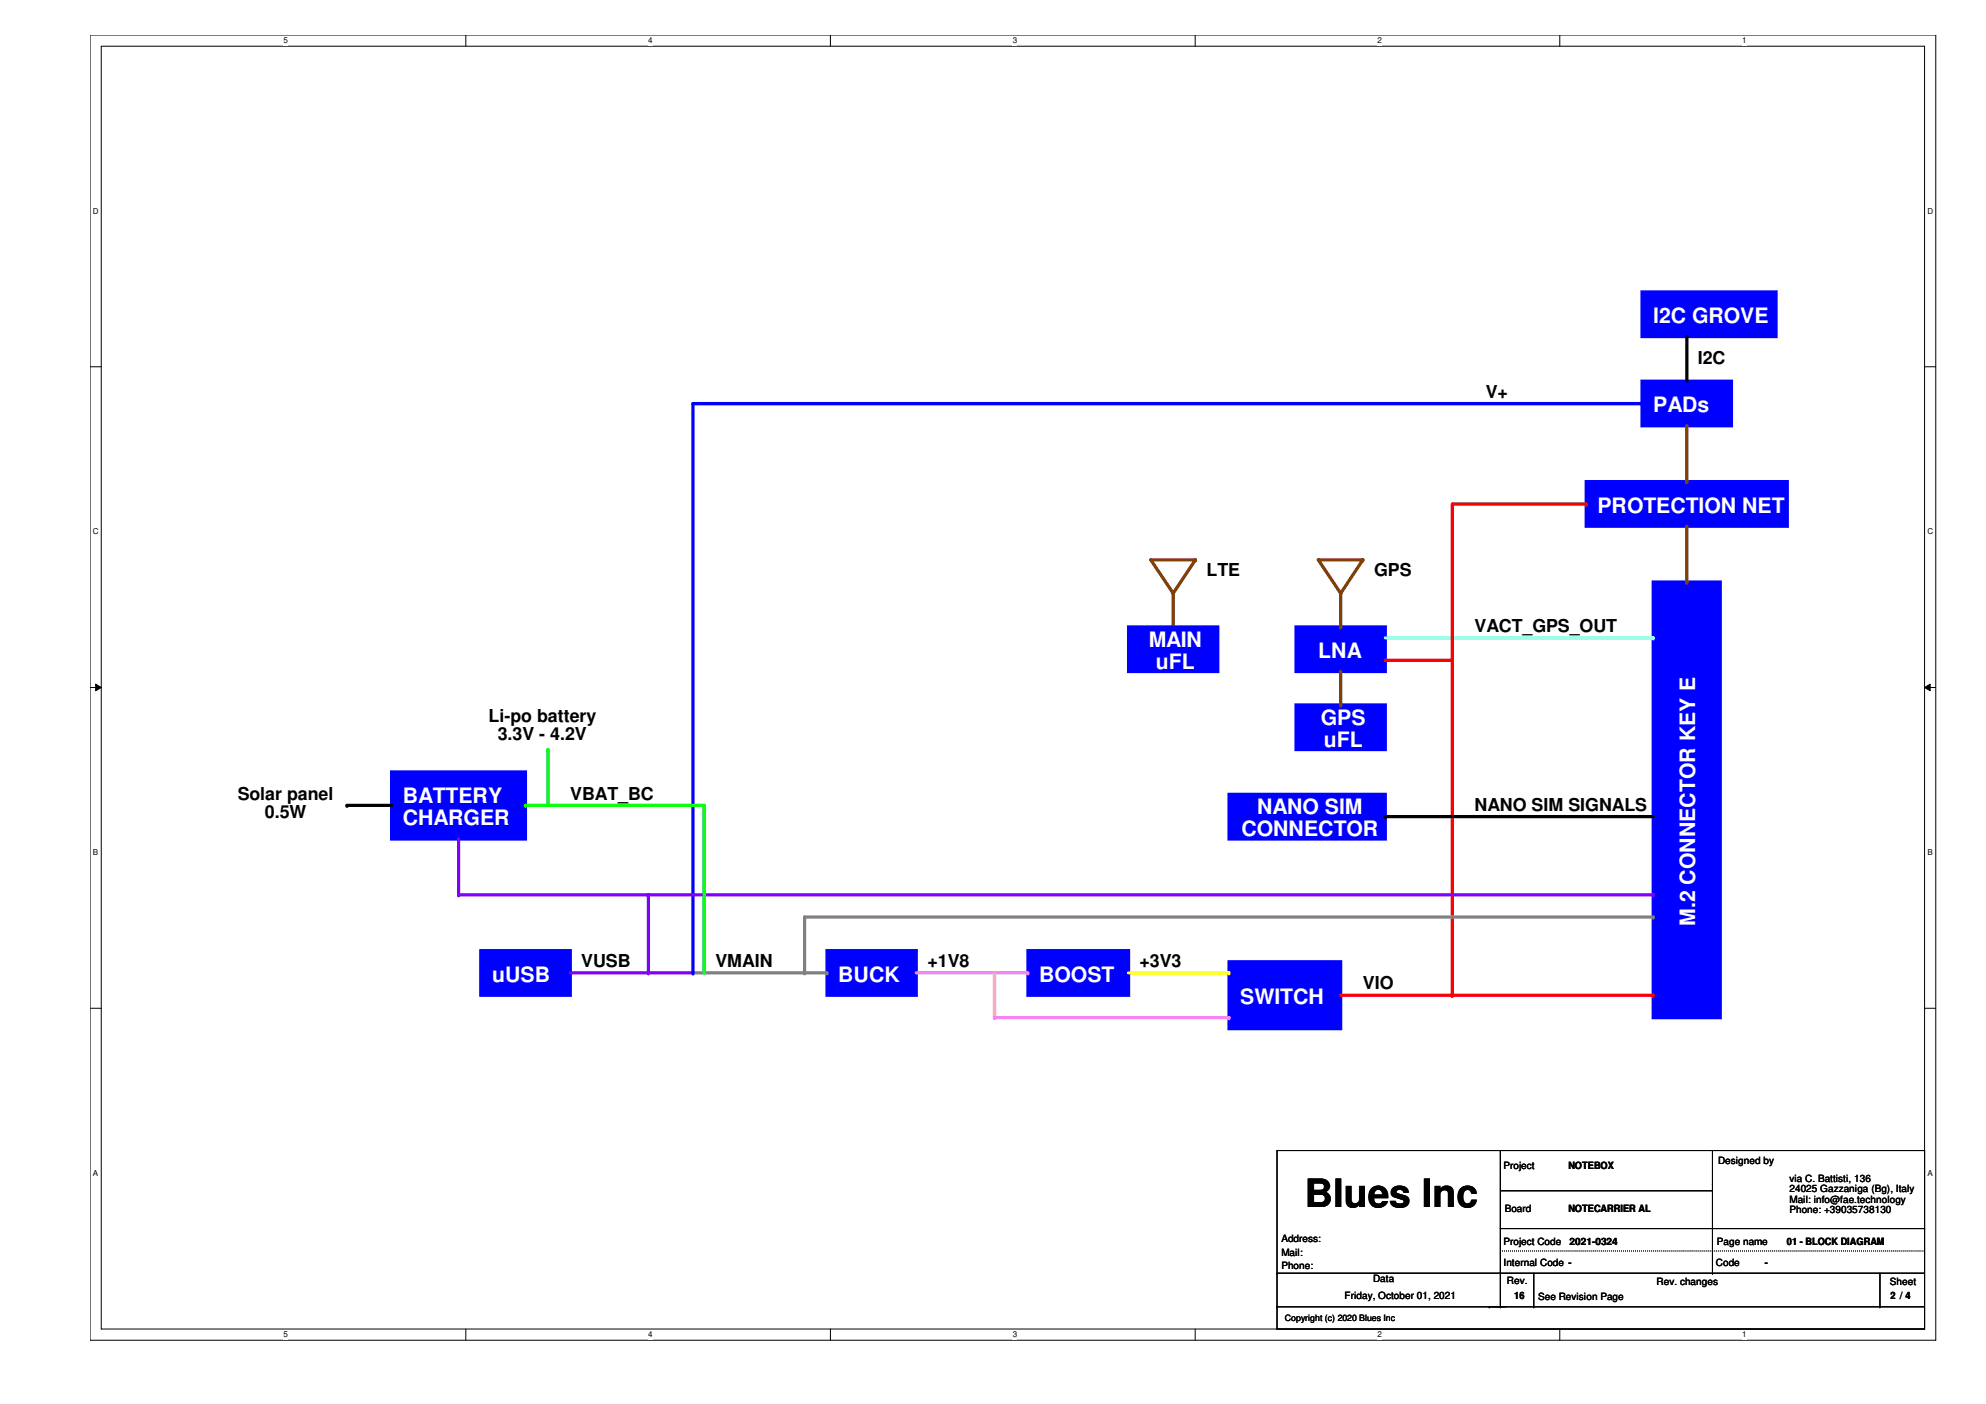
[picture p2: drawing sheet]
<svg xmlns="http://www.w3.org/2000/svg" width="420mm" height="297mm" viewBox="0 0 420 297" stroke-linecap="round" stroke-linejoin="round" font-family="sans-serif">
<path d="M19.1 7.4h390.4v276.1h-390.4zM21.4 9.8h385.8v271.4h-385.8z" fill="none" stroke="#000" stroke-width=".21"/>
<g fill="#fff">
<path d="M60 7.7h.9v1.9h-.9z"/>
<path d="M60 281.4h.9v1.9h-.9z"/>
</g>
<path d="M98.6 7.4v2.4M98.6 281.2v2.3" fill="none" stroke="#000" stroke-width=".21"/>
<g fill="#fff">
<path d="M137.1 7.7h.9v1.9h-.9z"/>
<path d="M137.1 281.4h.9v1.9h-.9z"/>
</g>
<path d="M175.7 7.4v2.4M175.7 281.2v2.3" fill="none" stroke="#000" stroke-width=".21"/>
<g fill="#fff">
<path d="M214.2 7.7h1v1.9h-1z"/>
<path d="M214.2 281.4h1v1.9h-1z"/>
</g>
<path d="M252.9 7.4v2.4M252.9 281.2v2.3" fill="none" stroke="#000" stroke-width=".21"/>
<g fill="#fff">
<path d="M291.4 7.7h1v1.9h-1z"/>
<path d="M291.4 281.4h1v1.9h-1z"/>
</g>
<path d="M330 7.4v2.4M330 281.2v2.3" fill="none" stroke="#000" stroke-width=".21"/>
<g fill="#fff">
<path d="M368.6 7.7h.9v1.9h-.9z"/>
<path d="M368.6 281.4h.9v1.9h-.9z"/>
<path d="M19.6 43.7h1.3v1.9h-1.3z"/>
<path d="M407.8 43.7h1.2v1.9h-1.2z"/>
<path d="M19.6 111.5h1.3v1.9h-1.3z"/>
<path d="M407.8 111.5h1.2v1.9h-1.2z"/>
</g>
<path d="M19.1 77.6h2.3M407.2 77.6h2.3" fill="none" stroke="#000" stroke-width=".21"/>
<g fill="#fff">
<path d="M19.6 179.4h1.2v1.9h-1.2z"/>
<path d="M407.8 179.4h1.1v1.9h-1.1z"/>
</g>
<path d="M19.1 145.5h2.3M20.2 144.7l1.2 .8-1.2 .6zM407.2 145.5l1.1-.8v1.4zM407.2 145.5h2.3" fill="none" stroke="#000" stroke-width=".21"/>
<path d="M20.2 144.7l1.2 .8-1.2 .6zM407.2 145.5l1.1-.8v1.4z" fill="#000"/>
<g fill="#fff">
<path d="M19.6 247.2h1.2v1.9h-1.2z"/>
<path d="M407.8 247.2h1.1v1.9h-1.1z"/>
</g>
<path d="M19.1 213.3h2.3M407.2 213.3h2.3" fill="none" stroke="#000" stroke-width=".21"/>
<path d="M260 203.5h23.6v14.1h-23.6z" fill-rule="evenodd" fill="#00f"/>
<path d="M260 203.5h23.6v14.1h-23.6z" fill="none" stroke="#00f" stroke-width=".68"/>
<path d="M175 201.1h18.8v9.5h-18.8z" fill-rule="evenodd" fill="#00f"/>
<path d="M175 201.1h18.8v9.5h-18.8z" fill="none" stroke="#00f" stroke-width=".68"/>
<path d="M101.7 201.1h18.9v9.5h-18.9z" fill-rule="evenodd" fill="#00f"/>
<path d="M101.7 201.1h18.9v9.5h-18.9z" fill="none" stroke="#00f" stroke-width=".68"/>
<path d="M217.5 201.1h21.3v9.5h-21.3z" fill-rule="evenodd" fill="#00f"/>
<path d="M217.5 201.1h21.3v9.5h-21.3z" fill="none" stroke="#00f" stroke-width=".68"/>
<path d="M120.7 205.8h25.9" fill="none" stroke="#8000ff" stroke-width=".68"/>
<circle cx="146.6" cy="205.8" r=".34" fill="#8000ff"/>
<path d="M146.6 205.8h28.4" fill="none" stroke="#808080" stroke-width=".68"/>
<circle cx="175" cy="205.8" r=".34" fill="#808080"/>
<path d="M193.8 205.8h23.7" fill="none" stroke="#ff80ff" stroke-width=".68"/>
<circle cx="217.5" cy="205.8" r=".34" fill="#ff80ff"/>
<path d="M238.8 205.8h21.2" fill="none" stroke="#ff0" stroke-width=".68"/>
<circle cx="260" cy="205.8" r=".34" fill="#ff0"/>
<path d="M283.6 210.6h23.7" fill="none" stroke="#f00" stroke-width=".68"/>
<circle cx="307.3" cy="210.6" r=".34" fill="#f00"/>
<path d="M210.4 205.8v9.5" fill="none" stroke="#ff80c0" stroke-width=".68"/>
<circle cx="210.4" cy="215.3" r=".34" fill="#ff80c0"/>
<path d="M210.4 215.3h49.6" fill="none" stroke="#ff80ff" stroke-width=".68"/>
<circle cx="260" cy="215.3" r=".34" fill="#ff80ff"/>
<path d="M274.2 132.6h18.9v9.5h-18.9z" fill-rule="evenodd" fill="#00f"/>
<path d="M274.2 132.6h18.9v9.5h-18.9z" fill="none" stroke="#00f" stroke-width=".68"/>
<path d="M307.3 132.6v78" fill="none" stroke="#f00" stroke-width=".68"/>
<circle cx="307.3" cy="210.6" r=".34" fill="#f00"/>
<path d="M293.1 139.7h14.2" fill="none" stroke="#f00" stroke-width=".68"/>
<circle cx="307.3" cy="139.7" r=".34" fill="#f00"/>
<path d="M278.9 118.4h9.4" fill="none" stroke="#804000" stroke-width=".68"/>
<circle cx="288.3" cy="118.4" r=".34" fill="#804000"/>
<path d="M278.9 118.4l4.7 7.1" fill="none" stroke="#804000" stroke-width=".68"/>
<circle cx="283.6" cy="125.5" r=".34" fill="#804000"/>
<path d="M288.3 118.4l-4.7 7.1" fill="none" stroke="#804000" stroke-width=".68"/>
<circle cx="283.6" cy="125.5" r=".34" fill="#804000"/>
<path d="M283.6 125.5v7.1" fill="none" stroke="#804000" stroke-width=".68"/>
<circle cx="283.6" cy="132.6" r=".34" fill="#804000"/>
<path d="M243.5 118.4h9.4" fill="none" stroke="#804000" stroke-width=".68"/>
<circle cx="252.9" cy="118.4" r=".34" fill="#804000"/>
<path d="M243.5 118.4l4.7 7.1" fill="none" stroke="#804000" stroke-width=".68"/>
<circle cx="248.2" cy="125.5" r=".34" fill="#804000"/>
<path d="M248.2 125.5v7.1" fill="none" stroke="#804000" stroke-width=".68"/>
<circle cx="248.2" cy="132.6" r=".34" fill="#804000"/>
<path d="M252.9 118.4l-4.7 7.1" fill="none" stroke="#804000" stroke-width=".68"/>
<circle cx="248.2" cy="125.5" r=".34" fill="#804000"/>
<path d="M349.8 123.1h14.1v92.2h-14.1z" fill-rule="evenodd" fill="#00f"/>
<path d="M349.8 123.1h14.1v92.2h-14.1z" fill="none" stroke="#00f" stroke-width=".68"/>
<path d="M347.4 80.6h18.9v9.5h-18.9z" fill-rule="evenodd" fill="#00f"/>
<path d="M347.4 80.6h18.9v9.5h-18.9z" fill="none" stroke="#00f" stroke-width=".68"/>
<path d="M335.6 101.9h42.5v9.4h-42.5z" fill-rule="evenodd" fill="#00f"/>
<path d="M335.6 101.9h42.5v9.4h-42.5z" fill="none" stroke="#00f" stroke-width=".68"/>
<path d="M356.9 90.1v11.8" fill="none" stroke="#804000" stroke-width=".68"/>
<circle cx="356.9" cy="101.9" r=".34" fill="#804000"/>
<path d="M356.9 111.3v11.8" fill="none" stroke="#804000" stroke-width=".68"/>
<circle cx="356.9" cy="123.1" r=".34" fill="#804000"/>
<path d="M146.6 85.4h200.8" fill="none" stroke="#00f" stroke-width=".68"/>
<circle cx="347.4" cy="85.4" r=".34" fill="#00f"/>
<path d="M293.1 135h56.7" fill="none" stroke="#80ffff" stroke-width=".68"/>
<circle cx="349.8" cy="135" r=".34" fill="#80ffff"/>
<path d="M307.3 210.6h42.5" fill="none" stroke="#f00" stroke-width=".68"/>
<circle cx="349.8" cy="210.6" r=".34" fill="#f00"/>
<path d="M307.3 106.6h28.3" fill="none" stroke="#f00" stroke-width=".68"/>
<circle cx="335.6" cy="106.6" r=".34" fill="#f00"/>
<path d="M307.3 106.6v33.1" fill="none" stroke="#f00" stroke-width=".68"/>
<circle cx="307.3" cy="139.7" r=".34" fill="#f00"/>
<path d="M146.6 85.4v120.4" fill="none" stroke="#00f" stroke-width=".68"/>
<circle cx="146.6" cy="205.8" r=".34" fill="#00f"/>
<path d="M137.2 189.3h212.6" fill="none" stroke="#8000ff" stroke-width=".68"/>
<circle cx="349.8" cy="189.3" r=".34" fill="#8000ff"/>
<path d="M137.2 189.3v16.5" fill="none" stroke="#8000ff" stroke-width=".68"/>
<circle cx="137.2" cy="205.8" r=".34" fill="#8000ff"/>
<path d="M170.2 194v11.8" fill="none" stroke="#808080" stroke-width=".68"/>
<circle cx="170.2" cy="205.8" r=".34" fill="#808080"/>
<path d="M170.2 194h179.6" fill="none" stroke="#808080" stroke-width=".68"/>
<circle cx="349.8" cy="194" r=".34" fill="#808080"/>
<path d="M274.2 149.1h18.9v9.5h-18.9z" fill-rule="evenodd" fill="#00f"/>
<path d="M274.2 149.1h18.9v9.5h-18.9z" fill="none" stroke="#00f" stroke-width=".68"/>
<path d="M283.6 142.1v7" fill="none" stroke="#804000" stroke-width=".68"/>
<circle cx="283.6" cy="149.1" r=".34" fill="#804000"/>
<path d="M238.8 132.6h18.8v9.5h-18.8z" fill-rule="evenodd" fill="#00f"/>
<path d="M238.8 132.6h18.8v9.5h-18.8z" fill="none" stroke="#00f" stroke-width=".68"/>
<path d="M347.4 61.8h28.4v9.4h-28.4z" fill-rule="evenodd" fill="#00f"/>
<path d="M347.4 61.8h28.4v9.4h-28.4zM146.9 85.4h200.7" fill="none" stroke="#00f" stroke-width=".68"/>
<path d="M356.9 71.2v9.4" fill="none" stroke="#000" stroke-width=".68"/>
<circle cx="356.9" cy="71.2" r=".34" fill="#000"/>
<circle cx="347.6" cy="85.4" r=".34" fill="#00f"/>
<path d="M260 168.1h33.1v9.4h-33.1z" fill-rule="evenodd" fill="#00f"/>
<path d="M260 168.1h33.1v9.4h-33.1z" fill="none" stroke="#00f" stroke-width=".68"/>
<path d="M293.1 172.8h56.7" fill="none" stroke="#000" stroke-width=".68"/>
<circle cx="293.1" cy="172.8" r=".34" fill="#000"/>
<path d="M82.8 163.3h28.4v14.2h-28.4z" fill-rule="evenodd" fill="#00f"/>
<path d="M82.8 163.3h28.4v14.2h-28.4z" fill="none" stroke="#00f" stroke-width=".68"/>
<path d="M73.4 170.4h9.4" fill="none" stroke="#000" stroke-width=".68"/>
<circle cx="73.4" cy="170.4" r=".34" fill="#000"/>
<path d="M111.2 170.4h37.8" fill="none" stroke="#0f0" stroke-width=".68"/>
<circle cx="111.2" cy="170.4" r=".34" fill="#0f0"/>
<path d="M149 170.4v35.4" fill="none" stroke="#0f0" stroke-width=".68"/>
<circle cx="149" cy="170.4" r=".34" fill="#0f0"/>
<path d="M115.9 158.6v11.8" fill="none" stroke="#0f0" stroke-width=".68"/>
<circle cx="115.9" cy="158.6" r=".34" fill="#0f0"/>
<path d="M97 177.5v11.8" fill="none" stroke="#8000ff" stroke-width=".68"/>
<circle cx="97" cy="189.3" r=".34" fill="#8000ff"/>
<path d="M97 189.3h40.2" fill="none" stroke="#8000ff" stroke-width=".68"/>
<circle cx="137.2" cy="189.3" r=".34" fill="#8000ff"/>
<g fill="none" stroke="#000" stroke-width=".21">
<path d="M270.2 243.4h137v37.8h-137zM317.4 243.4v33.1M317.4 259.9h89.8M317.4 251.9h44.9M362.3 250.5h.1M362.3 251.9h.1M362.3 243.4v26M407.2 259.9h.1M270.2 276.5h.1M270.2 269.4h.1M270.2 276.5h137M270.2 269.4h137"/>
<path d="M315 276.5h.1M317.4 276.5h.1M324.5 276.5h.1M324.5 269.4v7.1M362.3 269.4h.1M397.7 276.5h.1M397.7 269.4v7.1"/>
</g>
<path d="M317.4 264.7h89.8M407.2 264.7h.1" fill="none" stroke="#000" stroke-width=".21" stroke-dasharray="0 .4"/>
<text font-size="8.3" x="276.1" y="255.3">Blues Inc</text>
<g font-size="4.5" fill="#fff">
<text x="349.8" y="68.3">I2C GROVE</text>
<text x="349.8" y="87.2">PADs</text>
<text x="337.9" y="108.5">PROTECTION NET</text>
<text x="243" y="136.8">MAIN</text>
<text x="244.5" y="141.4">uFL</text>
<text x="278.9" y="139.1">LNA</text>
<text x="279.4" y="153.3">GPS</text>
<text x="280" y="157.9">uFL</text>
<text x="85.2" y="169.9">BATTERY</text>
<text x="266" y="172.3">NANO SIM</text>
<text x="85.2" y="174.5">CHARGER</text>
<text x="262.6" y="176.9">CONNECTOR</text>
<text x="358.6" y="195.9" transform="rotate(-90 358.6 195.9)">M.2 CONNECTOR KEY E</text>
<text x="104.1" y="207.7">uUSB</text>
<text x="177.3" y="207.7">BUCK</text>
<text x="219.8" y="207.7">BOOST</text>
<text x="262.4" y="212.4">SWITCH</text>
</g>
<g font-size="3.8">
<text x="359.2" y="77.1">I2C</text>
<text x="314.3" y="84.2">V+</text>
<text x="255.3" y="122">LTE</text>
<text x="290.7" y="122">GPS</text>
<text x="312" y="133.8">VACT_GPS_OUT</text>
<text x="103.4" y="152.7">Li-po battery</text>
<text x="105.3" y="156.5">3.3V - 4.2V</text>
<text x="50.3" y="169.2">Solar panel</text>
<text x="56" y="173.1">0.5W</text>
<text x="120.6" y="169.2">VBAT_BC</text>
<text x="312" y="171.6">NANO SIM SIGNALS</text>
<text x="123" y="204.6">VUSB</text>
<text x="151.3" y="204.6">VMAIN</text>
<text x="196.2" y="204.6">+1V8</text>
<text x="241.1" y="204.6">+3V3</text>
<text x="288.3" y="209.3">VIO</text>
</g>
<g font-size="2.1">
<text x="318.1" y="247.2">Project</text>
<text x="331.8" y="247.3">NOTEBOX</text>
<text x="363.5" y="246.3">Designed by</text>
<text x="378.6" y="250.1">via C. Battisti, 136</text>
<text x="318.3" y="256.5">Board</text>
<text x="331.8" y="256.5">NOTECARRIER AL</text>
<text x="378.6" y="252.3">24025 Gazzaniga (Bg), Italy</text>
<text x="378.6" y="254.5">Mail: info@fae.technology</text>
<text x="378.6" y="256.7">Phone: +39035738130</text>
<text x="271.1" y="262.8">Address:</text>
<text x="318.1" y="263.3">Project Code</text>
<text x="332.1" y="263.4">2021-0324</text>
<text x="363.2" y="263.3">Page name</text>
<text x="378" y="263.4">01 - BLOCK DIAGRAM</text>
<text x="271.1" y="265.7">Mail:</text>
<text x="271.1" y="268.5">Phone:</text>
<text x="318.1" y="267.8">Internal Code ---</text>
<text x="318.1" y="267.8">Internal Code</text>
<text x="363" y="267.8">Code</text>
<text x="373.4" y="267.8">-</text>
<text x="284.4" y="274.9">Friday, October 01, 2021</text>
<text x="290.5" y="271.3">Data</text>
<text x="318.8" y="271.6">Rev.</text>
<text x="320.3" y="274.9">16</text>
<text x="325.4" y="275.1">See Revision Page</text>
<text x="350.5" y="271.8">Rev. changes</text>
<text x="399.8" y="271.8">Sheet</text>
<text x="399.9" y="274.9">2 /// 4</text>
<text x="399.9" y="274.9">2</text>
<text x="403.1" y="274.9">4</text>
</g>
<text font-size="1.9" x="271.8" y="279.6">Copyright (c) 2020 Blues Inc</text>
<g font-size="1.7">
<text x="60" y="9.2">5</text>
<text x="137.1" y="9.2">4</text>
<text x="214.2" y="9.2">3</text>
<text x="291.4" y="9.2">2</text>
<text x="368.6" y="9.2">1</text>
<text x="19.6" y="45.2">D</text>
<text x="407.8" y="45.2">D</text>
<text x="19.6" y="113">C</text>
<text x="407.8" y="113">C</text>
<text x="19.6" y="180.9">B</text>
<text x="407.8" y="180.9">B</text>
<text x="19.6" y="248.8">A</text>
<text x="407.8" y="248.8">A</text>
<text x="60" y="283">5</text>
<text x="137.1" y="283">4</text>
<text x="214.2" y="283">3</text>
<text x="291.4" y="283">2</text>
<text x="368.6" y="283">1</text>
</g>
</svg>
